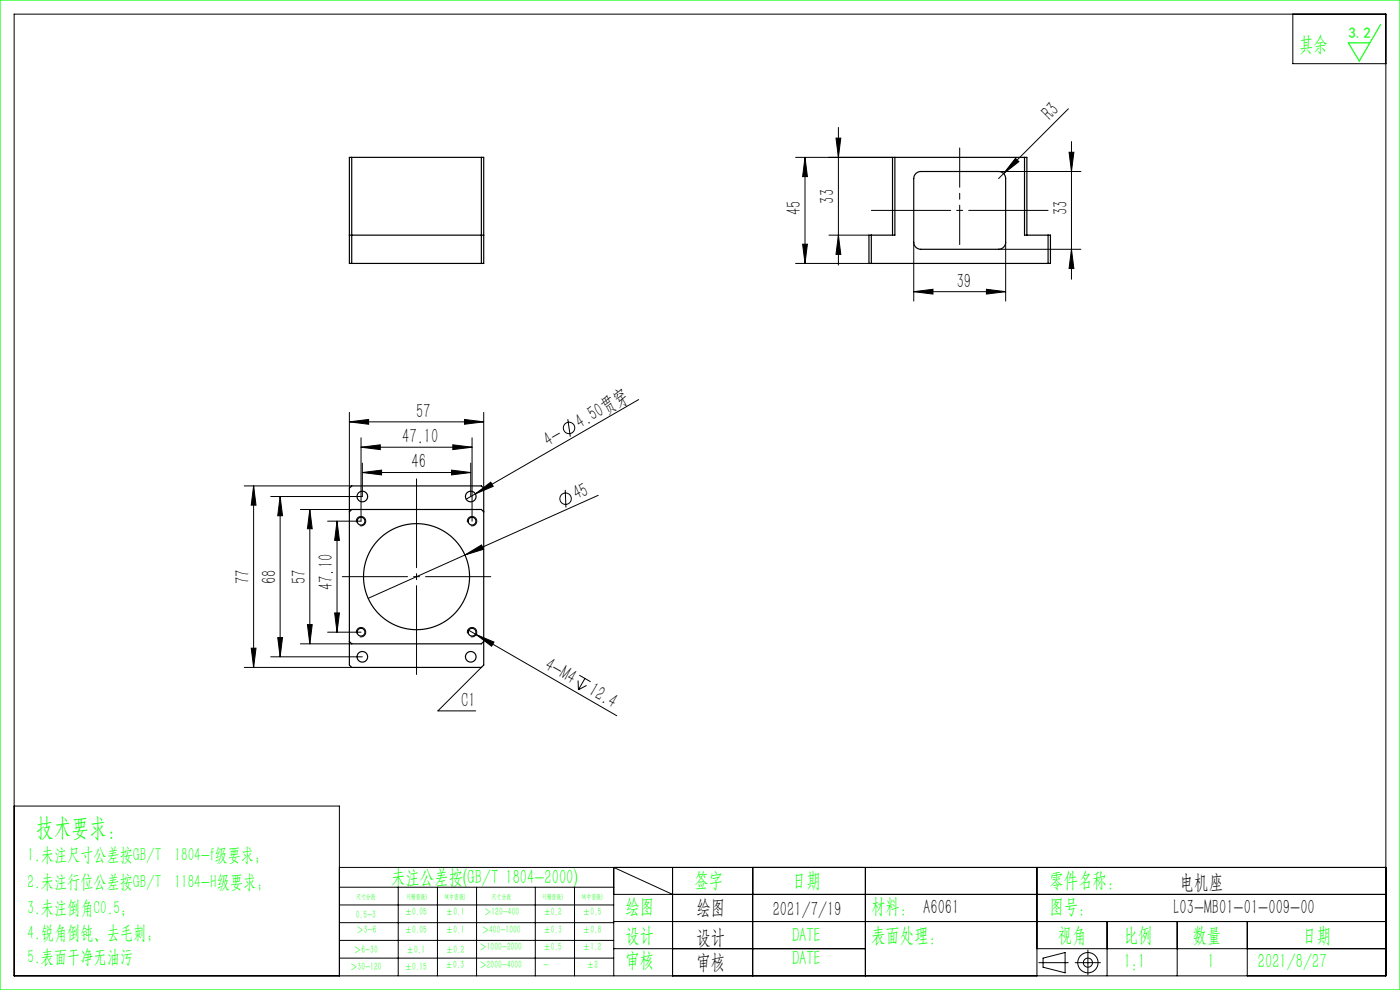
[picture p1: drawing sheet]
<svg xmlns="http://www.w3.org/2000/svg" width="297mm" height="210mm" viewBox="0 0 297 210" stroke-linecap="round" stroke-linejoin="round" font-family="sans-serif">
<g fill="none" stroke="#000" stroke-width=".21">
<path d="M3 3h291v204h-291zM274.3 3v10.5h19.7M168.8 33.4h20.5M170.8 33.4v22.5M170.8 33.4l.5 4.1h-1zM177.4 29.3h1l-.5 4.1zM177.9 27v29.2M211.8 36.4h17.5M215.4 33.6l.7 .7-3.2 2.5zM226.6 23.1l-14.8 14.8M226.8 32.3h1l-.5 4.1zM227.3 30v29.2"/>
<path d="M168.8 55.9h15.5M170.3 51.8h1l-.5 4.1zM175.9 49.9h8.4M177.9 49.9l.5 4.1h-1zM193.8 51.4v12.5M211.8 52.9h17.5M213.3 51.4v12.5M227.3 52.9l.5 4.1h-1zM193.8 61.9l4.1-.5v1zM193.8 61.9h19.5M209.3 61.4l4 .5-4 .5zM74.1 89.5l4.1-.5v1z"/>
<path d="M74.1 87.5v16.1M74.1 89.5h28.5M76.6 94.9l4.1-.5v1zM76.6 92.9v17.6h-7.1M76.6 94.9h23.5M76.9 98.2v7.1h-19.5M95.8 99.7l4.1 .5-4.1 .5zM96.1 94.4l4 .5-4 .5zM98.5 89l4.1 .5-4.1 .5zM99.9 98.2v7.1M100.1 92.9v17.6M102.6 87.5v16.1"/>
<path d="M120.5 88.9l.5 3.7M135.5 84.8l-36.6 21.1M51.8 103.1h22.8M53.8 103.1v38.5M53.8 103.1l.5 4.1h-1zM59.4 105.3v34M59.4 105.3l.5 4.1h-1zM63.7 108.1h10.9M65.7 108.1v28.5M65.7 108.1l.5 4.1h-1zM71.5 110.5v23.6M71.5 110.5l.5 4.1h-1z"/>
<path d="M75.6 110.8a1 1 0 0 1 .9-1.2 1 1 0 0 1 1.1 1 1 1 0 0 1-1.3 .9M76.9 100.2l4-.5v1zM76.9 100.2h23M98.6 117.7l3.6-2.1 .4 .9zM98.6 117.7l-20.5 9.2M99.2 110.8a1 1 0 0 1 .9-1.2 1 1 0 0 1 1 1 1 1 0 0 1-1.2 .9M100.8 104.8l3.3-2.5 .5 .9zM119.9 103.9l.2 3.7M126.9 105.1l-28.3 12.6M53.3 137.5h1l-.5 4.1zM57.4 139.3h19.5M58.9 135.2h1l-.5 4.1z"/>
<path d="M63.7 136.6h10.9M65.2 132.5h1l-.5 4.1zM69.5 134.1h7.1M71 130h1l-.5 4.1zM75.6 134.4a1 1 0 0 1 .9-1.3 1 1 0 0 1 1.1 1.1 1 1 0 0 1-1.3 .9M99.2 134.4a1 1 0 0 1 .9-1.3 1 1 0 0 1 1 1.1 1 1 0 0 1-1.2 .9M99.3 133.6l31.5 18.2M101 134.6l3.8 1.6-.5 .9zM51.8 141.6h22.8M102.1 141.6l-9.2 9.2h8M122.6 144.4l.1 1.9M122.9 143.2l2.4 1.4"/>
<path d="M124.1 143.9l-1.4 2.4M124.4 145.4l-1.7 .9M3 171h69v36M72 184h222M72 188.2h58.2M72 192h58.2M72 195.7h58.2M72 199.5h58.2M84.5 188.2v18.8M92.8 188.2v18.8M101.1 188.2v18.8M113.6 188.2v18.8"/>
<path d="M121.9 188.2v18.8M130.2 189.7h163.8M130.2 195.5h163.8M142.7 189.7l-12.5-5.7v23M142.7 184v23M159.7 184v23M183.6 184v23M220 184v23M234.9 195.5v11.5M249.7 195.5v11.5M264.6 195.5v11.5M72 203.2h58.2"/>
<path d="M130.2 201.2h53.4M220 201.2h74M220.4 204.2h6.2M221.3 203.2l4.7-1.1v4.3l-4.7-1.2zM228.1 204.2h5.3M230.8 201.5v5.3"/>
<circle cx="120.7" cy="90.8" r="1.21"/>
<circle cx="120" cy="105.8" r="1.21"/>
<circle cx="230.8" cy="204.2" r="2.15"/>
<circle cx="230.8" cy="204.2" r=".96"/>
</g>
<path d="M104.1 122.3h-31.5" fill="none" stroke="#000" stroke-width=".21" stroke-dasharray="30.5 1.3 1.3 1.3" stroke-dashoffset="16.6"/>
<path d="M88.4 101.6v41.5" fill="none" stroke="#000" stroke-width=".21" stroke-dasharray="30.5 1.3 1.3 1.3" stroke-dashoffset="11.6"/>
<path d="M203.6 31.4v20.5" fill="none" stroke="#000" stroke-width=".21" stroke-dasharray="30.5 1.3 1.3 1.3" stroke-dashoffset="22.1"/>
<path d="M222.3 44.6h-37.5" fill="none" stroke="#000" stroke-width=".21" stroke-dasharray="30.5 1.3 1.3 1.3" stroke-dashoffset="13.6"/>
<path d="M0 0h297v210h-297zM292.9 5.2l-4.5 7.7-2.4-3.8h4.6" fill="none" stroke="#0f0" stroke-width=".25"/>
<g fill="#000">
<path d="M215.4 33.6l.7 .7-3.2 2.5zM98.6 117.7l3.6-2.1 .4 .9zM100.8 104.8l3.3-2.5 .5 .9zM101 134.6l3.8 1.6-.5 .9z"/>
<path d="M177.4 29.3h1l-.5 4.1zM177.9 49.9l.5 4.1h-1zM170.8 33.4l.5 4.1h-1zM170.3 51.8h1l-.5 4.1zM226.8 32.3h1l-.5 4.1zM227.3 52.9l.5 4.1h-1zM65.7 108.1l.5 4.1h-1zM65.2 132.5h1l-.5 4.1zM53.8 103.1l.5 4.1h-1zM53.3 137.5h1l-.5 4.1zM59.4 105.3l.5 4.1h-1zM58.9 135.2h1l-.5 4.1zM71.5 110.5l.5 4.1h-1zM71 130h1l-.5 4.1z"/>
<path d="M193.8 61.9l4.1-.5v1zM209.3 61.4l4 .5-4 .5zM74.1 89.5l4.1-.5v1zM98.5 89l4.1 .5-4.1 .5zM76.9 100.2l4-.5v1zM95.8 99.7l4.1 .5-4.1 .5z"/>
<path d="M76.6 94.9l4.1-.5v1zM96.1 94.4l4 .5-4 .5z"/>
</g>
<g fill="none" stroke="#000" stroke-width=".25">
<path d="M74.1 33.4h28.5v22.5h-28.5zM74.6 33.4v22.5M102.1 33.4v22.5M189.8 33.4v16.5h-5.5v6h38.5v-6h-5.5v-16.5M194.2 36.9l.4-.3 .7-.2h16.5a1.5 1.5 0 0 1 1.5 1.5v13.5a1.5 1.5 0 0 1-1.5 1.5h-16.5a1.5 1.5 0 0 1-1.5-1.5v-13.5zM74.1 49.9h28.5M184.8 49.9v6M189.3 49.9v-16.5h28.5v16.5M222.3 49.9v6M74.1 103.6l.5-.5h27.5l.5 .5v37.5l-.5 .5h-27.5l-.5-.5zM74.1 108.6l.5-.5h27.5l.5 .5M74.1 136.1l.5 .5h27.5l.5-.5"/>
<circle cx="76.6" cy="110.5" r=".82"/>
<circle cx="76.9" cy="105.3" r="1.12"/>
<circle cx="99.9" cy="105.3" r="1.12"/>
<circle cx="100.1" cy="110.5" r=".82"/>
<circle cx="76.6" cy="134.1" r=".82"/>
<circle cx="76.9" cy="139.3" r="1.13"/>
<circle cx="88.4" cy="122.3" r="11.3"/>
<circle cx="99.9" cy="139.3" r="1.12"/>
<circle cx="100.1" cy="134.1" r=".82"/>
</g>
<text font-size="5.4" fill="#0f0" x="7.7" y="177.2">技术要求：</text>
<g font-size="4.4" fill="#0f0">
<text x="275.6" y="10.8">其余</text>
<text x="83" y="187.5">未注公差按(GB/T 1804-2000)</text>
<text x="147.3" y="188">签字</text>
<text x="168" y="188">日期</text>
<text x="222.6" y="188">零件名称：</text>
<text x="132.7" y="193.6">绘图</text>
<text x="184.8" y="193.6">材料： A6061</text>
<text x="222.6" y="193.6">图号：</text>
<text x="132.7" y="199.8">设计</text>
<text x="168" y="199.8">DATE</text>
<text x="184.8" y="199.8">表面处理：</text>
<text x="224.4" y="199.8">视角</text>
<text x="238.4" y="199.8">比例</text>
<text x="253" y="199.8">数量</text>
<text x="276.3" y="199.8">日期</text>
<text x="132.7" y="205.1">审核</text>
<text x="168" y="204.6">DATE</text>
<text x="238.4" y="205.3">1:1</text>
<text x="256.2" y="205.3">1</text>
<text x="266.9" y="205.3">2021/8/27</text>
</g>
<g font-size="4.4">
<text x="222.8" y="25.7" transform="rotate(-45 222.8 25.7)">R3</text>
<text x="169.9" y="45.6" transform="rotate(-90 169.9 45.6)">45</text>
<text x="177" y="43.2" transform="rotate(-90 177 43.2)">33</text>
<text x="226.4" y="45.6" transform="rotate(-90 226.4 45.6)">33</text>
<text x="203" y="61">39</text>
<text x="88.3" y="88.6">57</text>
<text x="85.3" y="94">47.10</text>
<text x="116.3" y="94.8" transform="rotate(-30 116.3 94.8)">4-</text>
<text x="123.1" y="90.9" transform="rotate(-30 123.1 90.9)">4.50贯穿</text>
<text x="87.3" y="99.4">46</text>
<text x="122.3" y="106.2" transform="rotate(-24 122.3 106.2)">45</text>
<text x="52.9" y="123.9" transform="rotate(-90 52.9 123.9)">77</text>
<text x="58.6" y="123.9" transform="rotate(-90 58.6 123.9)">68</text>
<text x="64.9" y="123.9" transform="rotate(-90 64.9 123.9)">57</text>
<text x="70.6" y="125.2" transform="rotate(-90 70.6 125.2)">47.10</text>
<text x="115.3" y="141.9" transform="rotate(30 115.3 141.9)">4-M4</text>
<text x="97.8" y="149.9">C1</text>
<text x="124.6" y="147.2" transform="rotate(30 124.6 147.2)">12.4</text>
<text x="250.3" y="188.6">电机座</text>
<text x="147.8" y="194">绘图</text>
<text x="163.9" y="194.3">2021/7/19</text>
<text x="249" y="194">L03-MB01-01-009-00</text>
<text x="147.8" y="200.2">设计</text>
<text x="147.8" y="205.5">审核</text>
</g>
<g font-size="4" fill="#0f0">
<text x="5.9" y="182.6">1.未注尺寸公差按GB/T 1804-f级要求；</text>
<text x="5.9" y="188.4">2.未注行位公差按GB/T 1184-H级要求；</text>
<text x="5.9" y="193.9">3.未注倒角C0.5；</text>
<text x="5.9" y="199.2">4.锐角倒钝、去毛刺；</text>
<text x="5.9" y="204.2">5.表面干净无油污</text>
</g>
<text font-size="3.2" fill="#0f0" x="286.1" y="8">3.2</text>
<g font-size="2.3" fill="#0f0">
<text x="75.5" y="194.7">0.5-3</text>
<text x="75.6" y="198">＞3-6</text>
<text x="85.9" y="194.2">±0.05</text>
<text x="85.9" y="198">±0.05</text>
<text x="94.6" y="194.2">±0.1</text>
<text x="94.6" y="198">±0.1</text>
<text x="102.2" y="198">＞400-1000</text>
<text x="102.7" y="194.2">＞120-400</text>
<text x="115.3" y="194.2">±0.2</text>
<text x="115.3" y="198">±0.3</text>
<text x="123.7" y="194.2">±0.5</text>
<text x="123.7" y="198">±0.8</text>
<text x="75.1" y="202.2">＞6-30</text>
<text x="86.3" y="202.2">±0.1</text>
<text x="94.6" y="202.2">±0.2</text>
<text x="101.7" y="201.6">＞1000-2000</text>
<text x="115.3" y="201.6">±0.5</text>
<text x="123.7" y="201.6">±1.2</text>
<text x="74.3" y="205.8">＞30-120</text>
<text x="85.9" y="205.8">±0.15</text>
<text x="94.5" y="205.4">±0.3</text>
<text x="101.7" y="205.4">＞2000-4000</text>
<text x="115.3" y="205.4">-</text>
<text x="124.5" y="205.4">±2</text>
</g>
<g font-size="1.5" fill="#0f0">
<text x="75.5" y="190.6">尺寸分段</text>
<text x="86.4" y="190.6">F(精密级)</text>
<text x="94.4" y="190.6">M(中密级)</text>
<text x="104.3" y="190.6">尺寸分段</text>
<text x="115.2" y="190.6">F(精密级)</text>
<text x="123.5" y="190.6">M(中密级)</text>
</g>
</svg>
